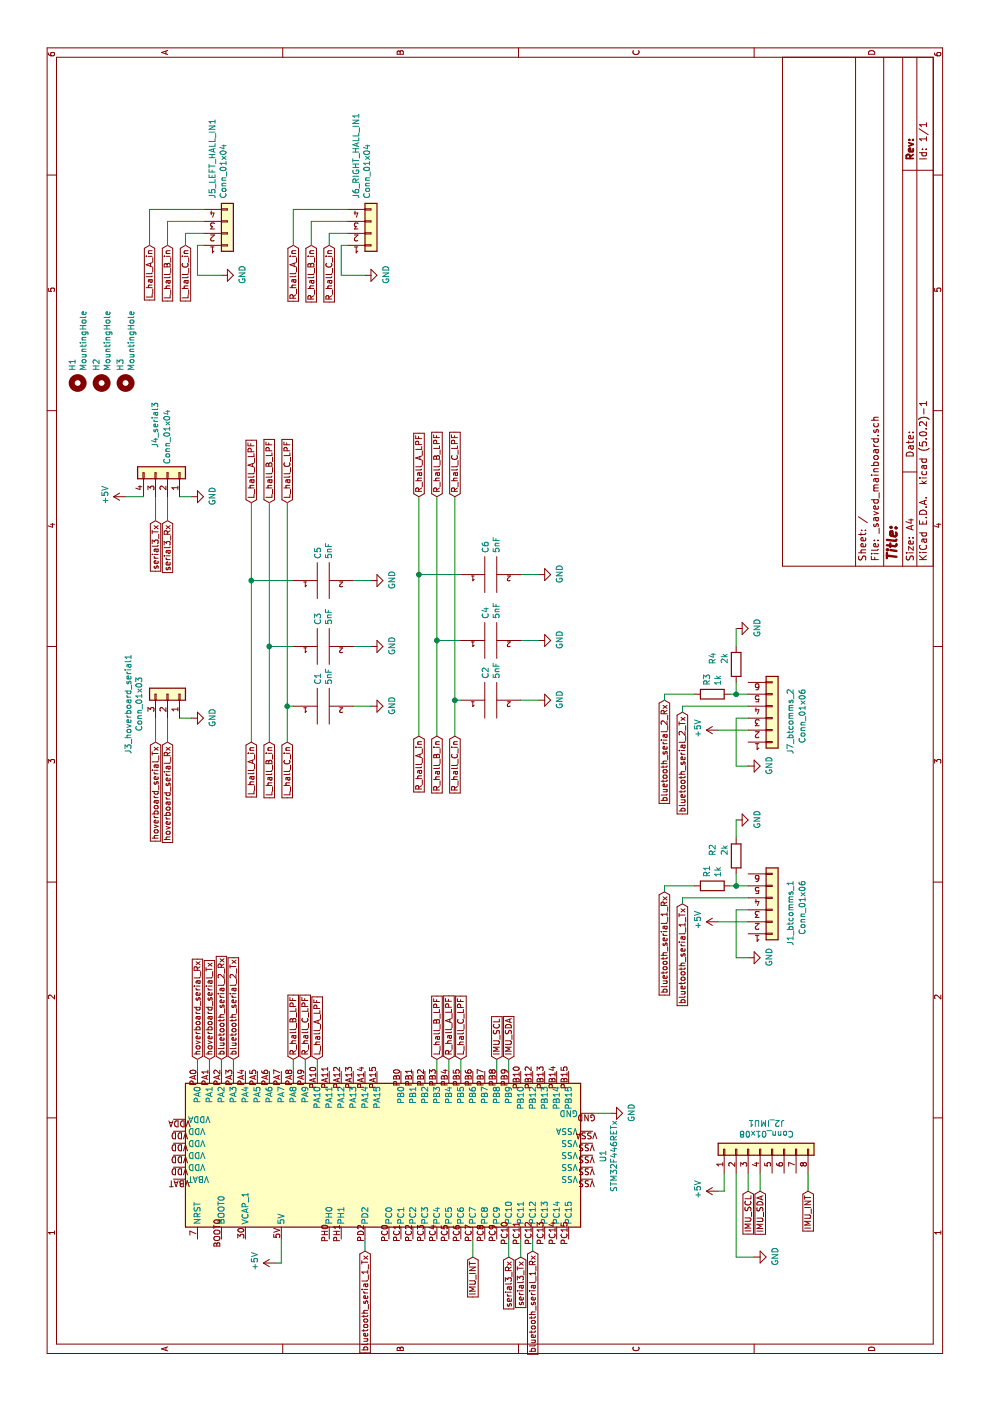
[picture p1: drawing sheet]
EESchema Schematic File Version 4
LIBS:_saved_mainboard-cache
EELAYER 26 0
EELAYER END
$Descr A4 11693 8268
encoding utf-8
Sheet 1 1
Title ""
Date ""
Rev ""
Comp ""
Comment1 ""
Comment2 ""
Comment3 ""
Comment4 ""
$EndDescr
$Comp
L MCU_ST_STM32F4_custom:STM32F446RETx U1
U 1 1
P 2050 3150
F 0 "U1" H 2043 1264 50  0000 C CNN
F 1 "STM32F446RETx" H 2043 1173 50  0000 C CNN
F 2 "kicad_footprints:NUCLEO_F446RE" H 1450 1450 50  0001 R CNN
F 3 "http://www.st.com/st-web-ui/static/active/en/resource/technical/document/datasheet/DM00141306.pdf" H 2050 3150 50  0001 C CNN
	1    2050 3150
	1    0    0    -1  
$EndComp
$Comp
L power:GND #PWR08
U 1 1
P 5800 3100
F 0 "#PWR08" H 5800 2850 50  0001 C CNN
F 1 "GND" H 5805 2927 50  0000 C CNN
F 2 "" H 5800 3100 50  0001 C CNN
F 3 "" H 5800 3100 50  0001 C CNN
	1    5800 3100
	1    0    0    -1  
$EndComp
Wire Wire Line
	5800 3100 5800 2950
Text GLabel 5500 2100 0    50   Input ~ 0
L_hall_A_in
Text GLabel 5500 2250 0    50   Input ~ 0
L_hall_B_in
Text GLabel 5500 2400 0    50   Input ~ 0
L_hall_C_in
$Comp
L power:GND #PWR010
U 1 1
P 6300 3100
F 0 "#PWR010" H 6300 2850 50  0001 C CNN
F 1 "GND" H 6305 2927 50  0000 C CNN
F 2 "" H 6300 3100 50  0001 C CNN
F 3 "" H 6300 3100 50  0001 C CNN
	1    6300 3100
	1    0    0    -1  
$EndComp
Wire Wire Line
	6300 3100 6300 2950
$Comp
L power:GND #PWR012
U 1 1
P 6850 3100
F 0 "#PWR012" H 6850 2850 50  0001 C CNN
F 1 "GND" H 6855 2927 50  0000 C CNN
F 2 "" H 6850 3100 50  0001 C CNN
F 3 "" H 6850 3100 50  0001 C CNN
	1    6850 3100
	1    0    0    -1  
$EndComp
Wire Wire Line
	6850 3100 6850 2950
Wire Wire Line
	5800 2450 5800 2400
Wire Wire Line
	5800 2400 5500 2400
Wire Wire Line
	5500 2250 6300 2250
Wire Wire Line
	6300 2250 6300 2450
Wire Wire Line
	5500 2100 6850 2100
Wire Wire Line
	6850 2100 6850 2450
Text GLabel 7500 2100 2    50   Input ~ 0
L_hall_A_LPF
Text GLabel 7500 2250 2    50   Input ~ 0
L_hall_B_LPF
Text GLabel 7500 2400 2    50   Input ~ 0
L_hall_C_LPF
Wire Wire Line
	7500 2100 6850 2100
Connection ~ 6850 2100
Wire Wire Line
	7500 2250 6300 2250
Connection ~ 6300 2250
Wire Wire Line
	7500 2400 5800 2400
Connection ~ 5800 2400
$Comp
L pspice:CAP C2
U 1 1
P 5850 4100
F 0 "C2" H 6028 4146 50  0000 L CNN
F 1 "5nF" H 6028 4055 50  0000 L CNN
F 2 "Capacitor_THT:C_Disc_D4.7mm_W2.5mm_P5.00mm" H 5850 4100 50  0001 C CNN
F 3 "~" H 5850 4100 50  0001 C CNN
	1    5850 4100
	1    0    0    -1  
$EndComp
$Comp
L power:GND #PWR09
U 1 1
P 5850 4500
F 0 "#PWR09" H 5850 4250 50  0001 C CNN
F 1 "GND" H 5855 4327 50  0000 C CNN
F 2 "" H 5850 4500 50  0001 C CNN
F 3 "" H 5850 4500 50  0001 C CNN
	1    5850 4500
	1    0    0    -1  
$EndComp
Wire Wire Line
	5850 4500 5850 4350
Text GLabel 5550 3500 0    50   Input ~ 0
R_hall_A_in
Text GLabel 5550 3650 0    50   Input ~ 0
R_hall_B_in
Text GLabel 5550 3800 0    50   Input ~ 0
R_hall_C_in
$Comp
L power:GND #PWR011
U 1 1
P 6350 4500
F 0 "#PWR011" H 6350 4250 50  0001 C CNN
F 1 "GND" H 6355 4327 50  0000 C CNN
F 2 "" H 6350 4500 50  0001 C CNN
F 3 "" H 6350 4500 50  0001 C CNN
	1    6350 4500
	1    0    0    -1  
$EndComp
Wire Wire Line
	6350 4500 6350 4350
$Comp
L power:GND #PWR013
U 1 1
P 6900 4500
F 0 "#PWR013" H 6900 4250 50  0001 C CNN
F 1 "GND" H 6905 4327 50  0000 C CNN
F 2 "" H 6900 4500 50  0001 C CNN
F 3 "" H 6900 4500 50  0001 C CNN
	1    6900 4500
	1    0    0    -1  
$EndComp
Wire Wire Line
	6900 4500 6900 4350
Wire Wire Line
	5850 3850 5850 3800
Wire Wire Line
	5850 3800 5550 3800
Wire Wire Line
	5550 3650 6350 3650
Wire Wire Line
	6350 3650 6350 3850
Wire Wire Line
	5550 3500 6900 3500
Wire Wire Line
	6900 3500 6900 3850
Text GLabel 7550 3500 2    50   Input ~ 0
R_hall_A_LPF
Text GLabel 7550 3650 2    50   Input ~ 0
R_hall_B_LPF
Text GLabel 7550 3800 2    50   Input ~ 0
R_hall_C_LPF
Text GLabel 5500 1300 0    50   Input ~ 0
hoverboard_serial_Tx
Text GLabel 5500 1400 0    50   Input ~ 0
hoverboard_serial_Rx
$Comp
L power:GND #PWR07
U 1 1
P 5700 1600
F 0 "#PWR07" H 5700 1350 50  0001 C CNN
F 1 "GND" H 5705 1427 50  0000 C CNN
F 2 "" H 5700 1600 50  0001 C CNN
F 3 "" H 5700 1600 50  0001 C CNN
	1    5700 1600
	1    0    0    -1  
$EndComp
Wire Wire Line
	5700 1300 5500 1300
Wire Wire Line
	5500 1400 5700 1400
Wire Wire Line
	5700 1500 5700 1600
Connection ~ 5850 3800
Wire Wire Line
	7550 3800 5850 3800
Connection ~ 6350 3650
Wire Wire Line
	7550 3650 6350 3650
Connection ~ 6900 3500
Wire Wire Line
	7550 3500 6900 3500
$Comp
L pspice:CAP C4
U 1 1
P 6350 4100
F 0 "C4" H 6528 4146 50  0000 L CNN
F 1 "5nF" H 6528 4055 50  0000 L CNN
F 2 "Capacitor_THT:C_Disc_D4.7mm_W2.5mm_P5.00mm" H 6350 4100 50  0001 C CNN
F 3 "~" H 6350 4100 50  0001 C CNN
	1    6350 4100
	1    0    0    -1  
$EndComp
$Comp
L pspice:CAP C6
U 1 1
P 6900 4100
F 0 "C6" H 7078 4146 50  0000 L CNN
F 1 "5nF" H 7078 4055 50  0000 L CNN
F 2 "Capacitor_THT:C_Disc_D4.7mm_W2.5mm_P5.00mm" H 6900 4100 50  0001 C CNN
F 3 "~" H 6900 4100 50  0001 C CNN
	1    6900 4100
	1    0    0    -1  
$EndComp
$Comp
L pspice:CAP C1
U 1 1
P 5800 2700
F 0 "C1" H 5978 2746 50  0000 L CNN
F 1 "5nF" H 5978 2655 50  0000 L CNN
F 2 "Capacitor_THT:C_Disc_D4.7mm_W2.5mm_P5.00mm" H 5800 2700 50  0001 C CNN
F 3 "~" H 5800 2700 50  0001 C CNN
	1    5800 2700
	1    0    0    -1  
$EndComp
$Comp
L pspice:CAP C3
U 1 1
P 6300 2700
F 0 "C3" H 6478 2746 50  0000 L CNN
F 1 "5nF" H 6478 2655 50  0000 L CNN
F 2 "Capacitor_THT:C_Disc_D4.7mm_W2.5mm_P5.00mm" H 6300 2700 50  0001 C CNN
F 3 "~" H 6300 2700 50  0001 C CNN
	1    6300 2700
	1    0    0    -1  
$EndComp
$Comp
L pspice:CAP C5
U 1 1
P 6850 2700
F 0 "C5" H 7028 2746 50  0000 L CNN
F 1 "5nF" H 7028 2655 50  0000 L CNN
F 2 "Capacitor_THT:C_Disc_D4.7mm_W2.5mm_P5.00mm" H 6850 2700 50  0001 C CNN
F 3 "~" H 6850 2700 50  0001 C CNN
	1    6850 2700
	1    0    0    -1  
$EndComp
Text GLabel 2850 2650 2    50   Input ~ 0
L_hall_A_LPF
Text GLabel 2850 3650 2    50   Input ~ 0
L_hall_B_LPF
Text GLabel 2850 3850 2    50   Input ~ 0
L_hall_C_LPF
Text GLabel 2850 3750 2    50   Input ~ 0
R_hall_A_LPF
Text GLabel 2850 2450 2    50   Input ~ 0
R_hall_B_LPF
Text GLabel 2850 2550 2    50   Input ~ 0
R_hall_C_LPF
Text GLabel 2850 1750 2    50   Input ~ 0
hoverboard_serial_Tx
Text GLabel 2850 1650 2    50   Input ~ 0
hoverboard_serial_Rx
Text GLabel 1250 4450 0    50   Input ~ 0
bluetooth_serial_1_Rx
Text GLabel 1250 3050 0    50   Input ~ 0
bluetooth_serial_1_Tx
Wire Wire Line
	2850 2450 2750 2450
Wire Wire Line
	2850 2550 2750 2550
Wire Wire Line
	2850 2650 2750 2650
Wire Wire Line
	2850 1650 2750 1650
Wire Wire Line
	2850 1750 2750 1750
Wire Wire Line
	2850 3650 2750 3650
Wire Wire Line
	2850 3750 2750 3750
Wire Wire Line
	2850 3850 2750 3850
Wire Wire Line
	1350 3050 1250 3050
Wire Wire Line
	1350 4450 1250 4450
$Comp
L Device:R R2
U 1 1
P 4550 6150
F 0 "R2" V 4350 6200 50  0000 C CNN
F 1 "2k" V 4450 6200 50  0000 C CNN
F 2 "kicad_footprints:R_Axial_DIN0204_L3.6mm_D1.6mm_P5.08mm_Horizontal" V 4480 6150 50  0001 C CNN
F 3 "~" H 4550 6150 50  0001 C CNN
	1    4550 6150
	0    1    1    0   
$EndComp
$Comp
L Device:R R1
U 1 1
P 4300 5950
F 0 "R1" H 4370 5996 50  0000 L CNN
F 1 "1k" H 4370 5905 50  0000 L CNN
F 2 "kicad_footprints:R_Axial_DIN0204_L3.6mm_D1.6mm_P5.08mm_Horizontal" V 4230 5950 50  0001 C CNN
F 3 "~" H 4300 5950 50  0001 C CNN
	1    4300 5950
	1    0    0    -1  
$EndComp
$Comp
L Connector_Generic:Conn_01x06 J1_btcomms_1
U 1 1
P 4100 6450
F 0 "J1_btcomms_1" V 4250 6200 50  0000 L CNN
F 1 "Conn_01x06" V 4350 6200 50  0000 L CNN
F 2 "kicad_footprints:Molex_KK-254_AE-6410-06A_1x06_P2.54mm_Vertical" H 4100 6450 50  0001 C CNN
F 3 "~" H 4100 6450 50  0001 C CNN
	1    4100 6450
	0    -1   1    0   
$EndComp
$Comp
L power:+5V #PWR04
U 1 1
P 4000 6000
F 0 "#PWR04" H 4000 5850 50  0001 C CNN
F 1 "+5V" H 4015 6173 50  0000 C CNN
F 2 "" H 4000 6000 50  0001 C CNN
F 3 "" H 4000 6000 50  0001 C CNN
	1    4000 6000
	1    0    0    -1  
$EndComp
$Comp
L power:GND #PWR03
U 1 1
P 3700 6250
F 0 "#PWR03" H 3700 6000 50  0001 C CNN
F 1 "GND" H 3705 6077 50  0000 C CNN
F 2 "" H 3700 6250 50  0001 C CNN
F 3 "" H 3700 6250 50  0001 C CNN
	1    3700 6250
	1    0    0    -1  
$EndComp
Text GLabel 4150 5700 0    50   Input ~ 0
bluetooth_serial_1_Tx
Text GLabel 4250 5550 0    50   Input ~ 0
bluetooth_serial_1_Rx
Wire Wire Line
	4000 6000 4000 6250
Wire Wire Line
	4200 6250 4200 5700
Wire Wire Line
	4200 5700 4150 5700
Wire Wire Line
	4300 6250 4300 6150
Wire Wire Line
	4400 6150 4300 6150
Connection ~ 4300 6150
Wire Wire Line
	4300 6150 4300 6100
Wire Wire Line
	4100 6250 4100 6150
Wire Wire Line
	4100 6150 3700 6150
Wire Wire Line
	3700 6150 3700 6250
$Comp
L power:GND #PWR05
U 1 1
P 4850 6150
F 0 "#PWR05" H 4850 5900 50  0001 C CNN
F 1 "GND" H 4855 5977 50  0000 C CNN
F 2 "" H 4850 6150 50  0001 C CNN
F 3 "" H 4850 6150 50  0001 C CNN
	1    4850 6150
	1    0    0    -1  
$EndComp
Wire Wire Line
	4700 6150 4850 6150
Wire Wire Line
	4250 5550 4300 5550
Wire Wire Line
	4300 5550 4300 5800
$Comp
L Connector_Generic:Conn_01x04 J6_RIGHT_HALL_IN1
U 1 1
P 9750 3100
F 0 "J6_RIGHT_HALL_IN1" V 9623 2812 50  0000 R CNN
F 1 "Conn_01x04" V 9714 2812 50  0000 R CNN
F 2 "kicad_footprints:Molex_KK-254_AE-6410-04A_1x04_P2.54mm_Vertical" H 9750 3100 50  0001 C CNN
F 3 "~" H 9750 3100 50  0001 C CNN
	1    9750 3100
	0    -1   1    0   
$EndComp
Text GLabel 9650 2450 0    50   Input ~ 0
R_hall_A_in
Text GLabel 9650 2600 0    50   Input ~ 0
R_hall_B_in
Text GLabel 9650 2750 0    50   Input ~ 0
R_hall_C_in
$Comp
L power:GND #PWR06
U 1 1
P 9400 3050
F 0 "#PWR06" H 9400 2800 50  0001 C CNN
F 1 "GND" H 9405 2877 50  0000 C CNN
F 2 "" H 9400 3050 50  0001 C CNN
F 3 "" H 9400 3050 50  0001 C CNN
	1    9400 3050
	1    0    0    -1  
$EndComp
Wire Wire Line
	9650 2450 9950 2450
Wire Wire Line
	9950 2450 9950 2900
Wire Wire Line
	9850 2900 9850 2600
Wire Wire Line
	9850 2600 9650 2600
Wire Wire Line
	9750 2900 9750 2750
Wire Wire Line
	9750 2750 9650 2750
Wire Wire Line
	9650 2900 9650 2850
Wire Wire Line
	9650 2850 9400 2850
Wire Wire Line
	9400 2850 9400 3050
$Comp
L Connector_Generic:Conn_01x04 J5_LEFT_HALL_IN1
U 1 1
P 9750 1900
F 0 "J5_LEFT_HALL_IN1" V 9623 1612 50  0000 R CNN
F 1 "Conn_01x04" V 9714 1612 50  0000 R CNN
F 2 "kicad_footprints:Molex_KK-254_AE-6410-04A_1x04_P2.54mm_Vertical" H 9750 1900 50  0001 C CNN
F 3 "~" H 9750 1900 50  0001 C CNN
	1    9750 1900
	0    -1   1    0   
$EndComp
Text GLabel 9650 1250 0    50   Input ~ 0
L_hall_A_in
Text GLabel 9650 1400 0    50   Input ~ 0
L_hall_B_in
Text GLabel 9650 1550 0    50   Input ~ 0
L_hall_C_in
$Comp
L power:GND #PWR014
U 1 1
P 9400 1850
F 0 "#PWR014" H 9400 1600 50  0001 C CNN
F 1 "GND" H 9405 1677 50  0000 C CNN
F 2 "" H 9400 1850 50  0001 C CNN
F 3 "" H 9400 1850 50  0001 C CNN
	1    9400 1850
	1    0    0    -1  
$EndComp
Wire Wire Line
	9650 1250 9950 1250
Wire Wire Line
	9950 1250 9950 1700
Wire Wire Line
	9850 1700 9850 1400
Wire Wire Line
	9850 1400 9650 1400
Wire Wire Line
	9750 1700 9750 1550
Wire Wire Line
	9750 1550 9650 1550
Wire Wire Line
	9650 1700 9650 1650
Wire Wire Line
	9650 1650 9400 1650
Wire Wire Line
	9400 1650 9400 1850
$Comp
L Connector_Generic:Conn_01x08 J2_IMU1
U 1 1
P 2100 6350
F 0 "J2_IMU1" V 2317 6296 50  0000 C CNN
F 1 "Conn_01x08" V 2226 6296 50  0000 C CNN
F 2 "kicad_footprints:Molex_KK-254_AE-6410-08A_1x08_P2.54mm_Vertical" H 2100 6350 50  0001 C CNN
F 3 "~" H 2100 6350 50  0001 C CNN
	1    2100 6350
	1    0    0    -1  
$EndComp
$Comp
L power:+5V #PWR02
U 1 1
P 1750 6000
F 0 "#PWR02" H 1750 5850 50  0001 C CNN
F 1 "+5V" H 1765 6173 50  0000 C CNN
F 2 "" H 1750 6000 50  0001 C CNN
F 3 "" H 1750 6000 50  0001 C CNN
	1    1750 6000
	1    0    0    -1  
$EndComp
$Comp
L power:GND #PWR01
U 1 1
P 1200 6300
F 0 "#PWR01" H 1200 6050 50  0001 C CNN
F 1 "GND" H 1205 6127 50  0000 C CNN
F 2 "" H 1200 6300 50  0001 C CNN
F 3 "" H 1200 6300 50  0001 C CNN
	1    1200 6300
	1    0    0    -1  
$EndComp
Text GLabel 1750 6350 0    50   Input ~ 0
IMU_SDA
Text GLabel 1750 6250 0    50   Input ~ 0
IMU_SCL
Text GLabel 1750 6750 0    50   Input ~ 0
IMU_INT
Wire Wire Line
	1900 6050 1750 6050
Wire Wire Line
	1750 6050 1750 6000
Wire Wire Line
	1900 6250 1750 6250
Wire Wire Line
	1750 6350 1900 6350
Wire Wire Line
	1900 6150 1200 6150
Wire Wire Line
	1200 6150 1200 6300
Wire Wire Line
	1900 6750 1750 6750
Text GLabel 1200 3950 0    50   Input ~ 0
IMU_INT
Wire Wire Line
	1200 3950 1350 3950
Text GLabel 2850 4150 2    50   Input ~ 0
IMU_SCL
Text GLabel 2850 4250 2    50   Input ~ 0
IMU_SDA
Wire Wire Line
	2850 4150 2750 4150
Wire Wire Line
	2850 4250 2750 4250
$Comp
L Connector_Generic:Conn_01x03 J3_hoverboard_serial1
U 1 1
P 5900 1400
F 0 "J3_hoverboard_serial1" H 5819 1075 50  0000 C CNN
F 1 "Conn_01x03" H 5819 1166 50  0000 C CNN
F 2 "kicad_footprints:Molex_KK-254_AE-6410-03A_1x03_P2.54mm_Vertical" H 5900 1400 50  0001 C CNN
F 3 "~" H 5900 1400 50  0001 C CNN
	1    5900 1400
	1    0    0    1   
$EndComp
Text GLabel 7350 1300 0    50   Input ~ 0
serial3_Tx
Text GLabel 7350 1400 0    50   Input ~ 0
serial3_Rx
$Comp
L power:GND #PWR015
U 1 1
P 7550 1600
F 0 "#PWR015" H 7550 1350 50  0001 C CNN
F 1 "GND" H 7555 1427 50  0000 C CNN
F 2 "" H 7550 1600 50  0001 C CNN
F 3 "" H 7550 1600 50  0001 C CNN
	1    7550 1600
	1    0    0    -1  
$EndComp
Wire Wire Line
	7550 1300 7350 1300
Wire Wire Line
	7350 1400 7550 1400
Wire Wire Line
	7550 1500 7550 1600
Text GLabel 1200 4350 0    50   Input ~ 0
serial3_Tx
Text GLabel 1200 4250 0    50   Input ~ 0
serial3_Rx
Wire Wire Line
	1350 4250 1200 4250
Wire Wire Line
	1350 4350 1200 4350
$Comp
L Connector_Generic:Conn_01x04 J4_serial3
U 1 1
P 7750 1400
F 0 "J4_serial3" H 8150 1300 50  0000 C CNN
F 1 "Conn_01x04" H 8050 1400 50  0000 C CNN
F 2 "kicad_footprints:Molex_KK-254_AE-6410-04A_1x04_P2.54mm_Vertical" H 7750 1400 50  0001 C CNN
F 3 "~" H 7750 1400 50  0001 C CNN
	1    7750 1400
	1    0    0    1   
$EndComp
$Comp
L power:+5V #PWR0101
U 1 1
P 7550 1050
F 0 "#PWR0101" H 7550 900 50  0001 C CNN
F 1 "+5V" H 7565 1223 50  0000 C CNN
F 2 "" H 7550 1050 50  0001 C CNN
F 3 "" H 7550 1050 50  0001 C CNN
	1    7550 1050
	1    0    0    -1  
$EndComp
Wire Wire Line
	7550 1050 7550 1200
$Comp
L power:+5V #PWR0102
U 1 1
P 1150 2300
F 0 "#PWR0102" H 1150 2150 50  0001 C CNN
F 1 "+5V" H 1165 2473 50  0000 C CNN
F 2 "" H 1150 2300 50  0001 C CNN
F 3 "" H 1150 2300 50  0001 C CNN
	1    1150 2300
	1    0    0    -1  
$EndComp
Wire Wire Line
	1350 2350 1150 2350
Wire Wire Line
	1150 2350 1150 2300
$Comp
L Device:R R4
U 1 1
P 6150 6150
F 0 "R4" V 5950 6200 50  0000 C CNN
F 1 "2k" V 6050 6200 50  0000 C CNN
F 2 "kicad_footprints:R_Axial_DIN0204_L3.6mm_D1.6mm_P5.08mm_Horizontal" V 6080 6150 50  0001 C CNN
F 3 "~" H 6150 6150 50  0001 C CNN
	1    6150 6150
	0    1    1    0   
$EndComp
$Comp
L Device:R R3
U 1 1
P 5900 5950
F 0 "R3" H 5970 5996 50  0000 L CNN
F 1 "1k" H 5970 5905 50  0000 L CNN
F 2 "kicad_footprints:R_Axial_DIN0204_L3.6mm_D1.6mm_P5.08mm_Horizontal" V 5830 5950 50  0001 C CNN
F 3 "~" H 5900 5950 50  0001 C CNN
	1    5900 5950
	1    0    0    -1  
$EndComp
$Comp
L Connector_Generic:Conn_01x06 J7_btcomms_2
U 1 1
P 5700 6450
F 0 "J7_btcomms_2" V 5850 6200 50  0000 L CNN
F 1 "Conn_01x06" V 5950 6200 50  0000 L CNN
F 2 "kicad_footprints:Molex_KK-254_AE-6410-06A_1x06_P2.54mm_Vertical" H 5700 6450 50  0001 C CNN
F 3 "~" H 5700 6450 50  0001 C CNN
	1    5700 6450
	0    -1   1    0   
$EndComp
$Comp
L power:+5V #PWR0103
U 1 1
P 5600 6000
F 0 "#PWR0103" H 5600 5850 50  0001 C CNN
F 1 "+5V" H 5615 6173 50  0000 C CNN
F 2 "" H 5600 6000 50  0001 C CNN
F 3 "" H 5600 6000 50  0001 C CNN
	1    5600 6000
	1    0    0    -1  
$EndComp
$Comp
L power:GND #PWR0104
U 1 1
P 5300 6250
F 0 "#PWR0104" H 5300 6000 50  0001 C CNN
F 1 "GND" H 5305 6077 50  0000 C CNN
F 2 "" H 5300 6250 50  0001 C CNN
F 3 "" H 5300 6250 50  0001 C CNN
	1    5300 6250
	1    0    0    -1  
$EndComp
Text GLabel 5750 5700 0    50   Input ~ 0
bluetooth_serial_2_Tx
Text GLabel 5850 5550 0    50   Input ~ 0
bluetooth_serial_2_Rx
Wire Wire Line
	5600 6000 5600 6250
Wire Wire Line
	5800 6250 5800 5700
Wire Wire Line
	5800 5700 5750 5700
Wire Wire Line
	5900 6250 5900 6150
Wire Wire Line
	6000 6150 5900 6150
Connection ~ 5900 6150
Wire Wire Line
	5900 6150 5900 6100
Wire Wire Line
	5700 6250 5700 6150
Wire Wire Line
	5700 6150 5300 6150
Wire Wire Line
	5300 6150 5300 6250
$Comp
L power:GND #PWR0105
U 1 1
P 6450 6150
F 0 "#PWR0105" H 6450 5900 50  0001 C CNN
F 1 "GND" H 6455 5977 50  0000 C CNN
F 2 "" H 6450 6150 50  0001 C CNN
F 3 "" H 6450 6150 50  0001 C CNN
	1    6450 6150
	1    0    0    -1  
$EndComp
Wire Wire Line
	6300 6150 6450 6150
Wire Wire Line
	5850 5550 5900 5550
Wire Wire Line
	5900 5550 5900 5800
Text GLabel 2850 1950 2    50   Input ~ 0
bluetooth_serial_2_Tx
Text GLabel 2850 1850 2    50   Input ~ 0
bluetooth_serial_2_Rx
Wire Wire Line
	2850 1950 2750 1950
Wire Wire Line
	2850 1850 2750 1850
$Comp
L power:GND #PWR0106
U 1 1
P 2400 5100
F 0 "#PWR0106" H 2400 4850 50  0001 C CNN
F 1 "GND" H 2405 4927 50  0000 C CNN
F 2 "" H 2400 5100 50  0001 C CNN
F 3 "" H 2400 5100 50  0001 C CNN
	1    2400 5100
	1    0    0    -1  
$EndComp
Wire Wire Line
	2400 4950 2400 5100
$Comp
L Mechanical:MountingHole H1
U 1 1
P 8500 650
F 0 "H1" H 8600 696 50  0000 L CNN
F 1 "MountingHole" H 8600 605 50  0000 L CNN
F 2 "MountingHole:MountingHole_3.2mm_M3" H 8500 650 50  0001 C CNN
F 3 "~" H 8500 650 50  0001 C CNN
	1    8500 650 
	1    0    0    -1  
$EndComp
$Comp
L Mechanical:MountingHole H2
U 1 1
P 8500 850
F 0 "H2" H 8600 896 50  0000 L CNN
F 1 "MountingHole" H 8600 805 50  0000 L CNN
F 2 "MountingHole:MountingHole_3.2mm_M3" H 8500 850 50  0001 C CNN
F 3 "~" H 8500 850 50  0001 C CNN
	1    8500 850 
	1    0    0    -1  
$EndComp
$Comp
L Mechanical:MountingHole H3
U 1 1
P 8500 1050
F 0 "H3" H 8600 1096 50  0000 L CNN
F 1 "MountingHole" H 8600 1005 50  0000 L CNN
F 2 "MountingHole:MountingHole_3.2mm_M3" H 8500 1050 50  0001 C CNN
F 3 "~" H 8500 1050 50  0001 C CNN
	1    8500 1050
	1    0    0    -1  
$EndComp
$EndSCHEMATC
